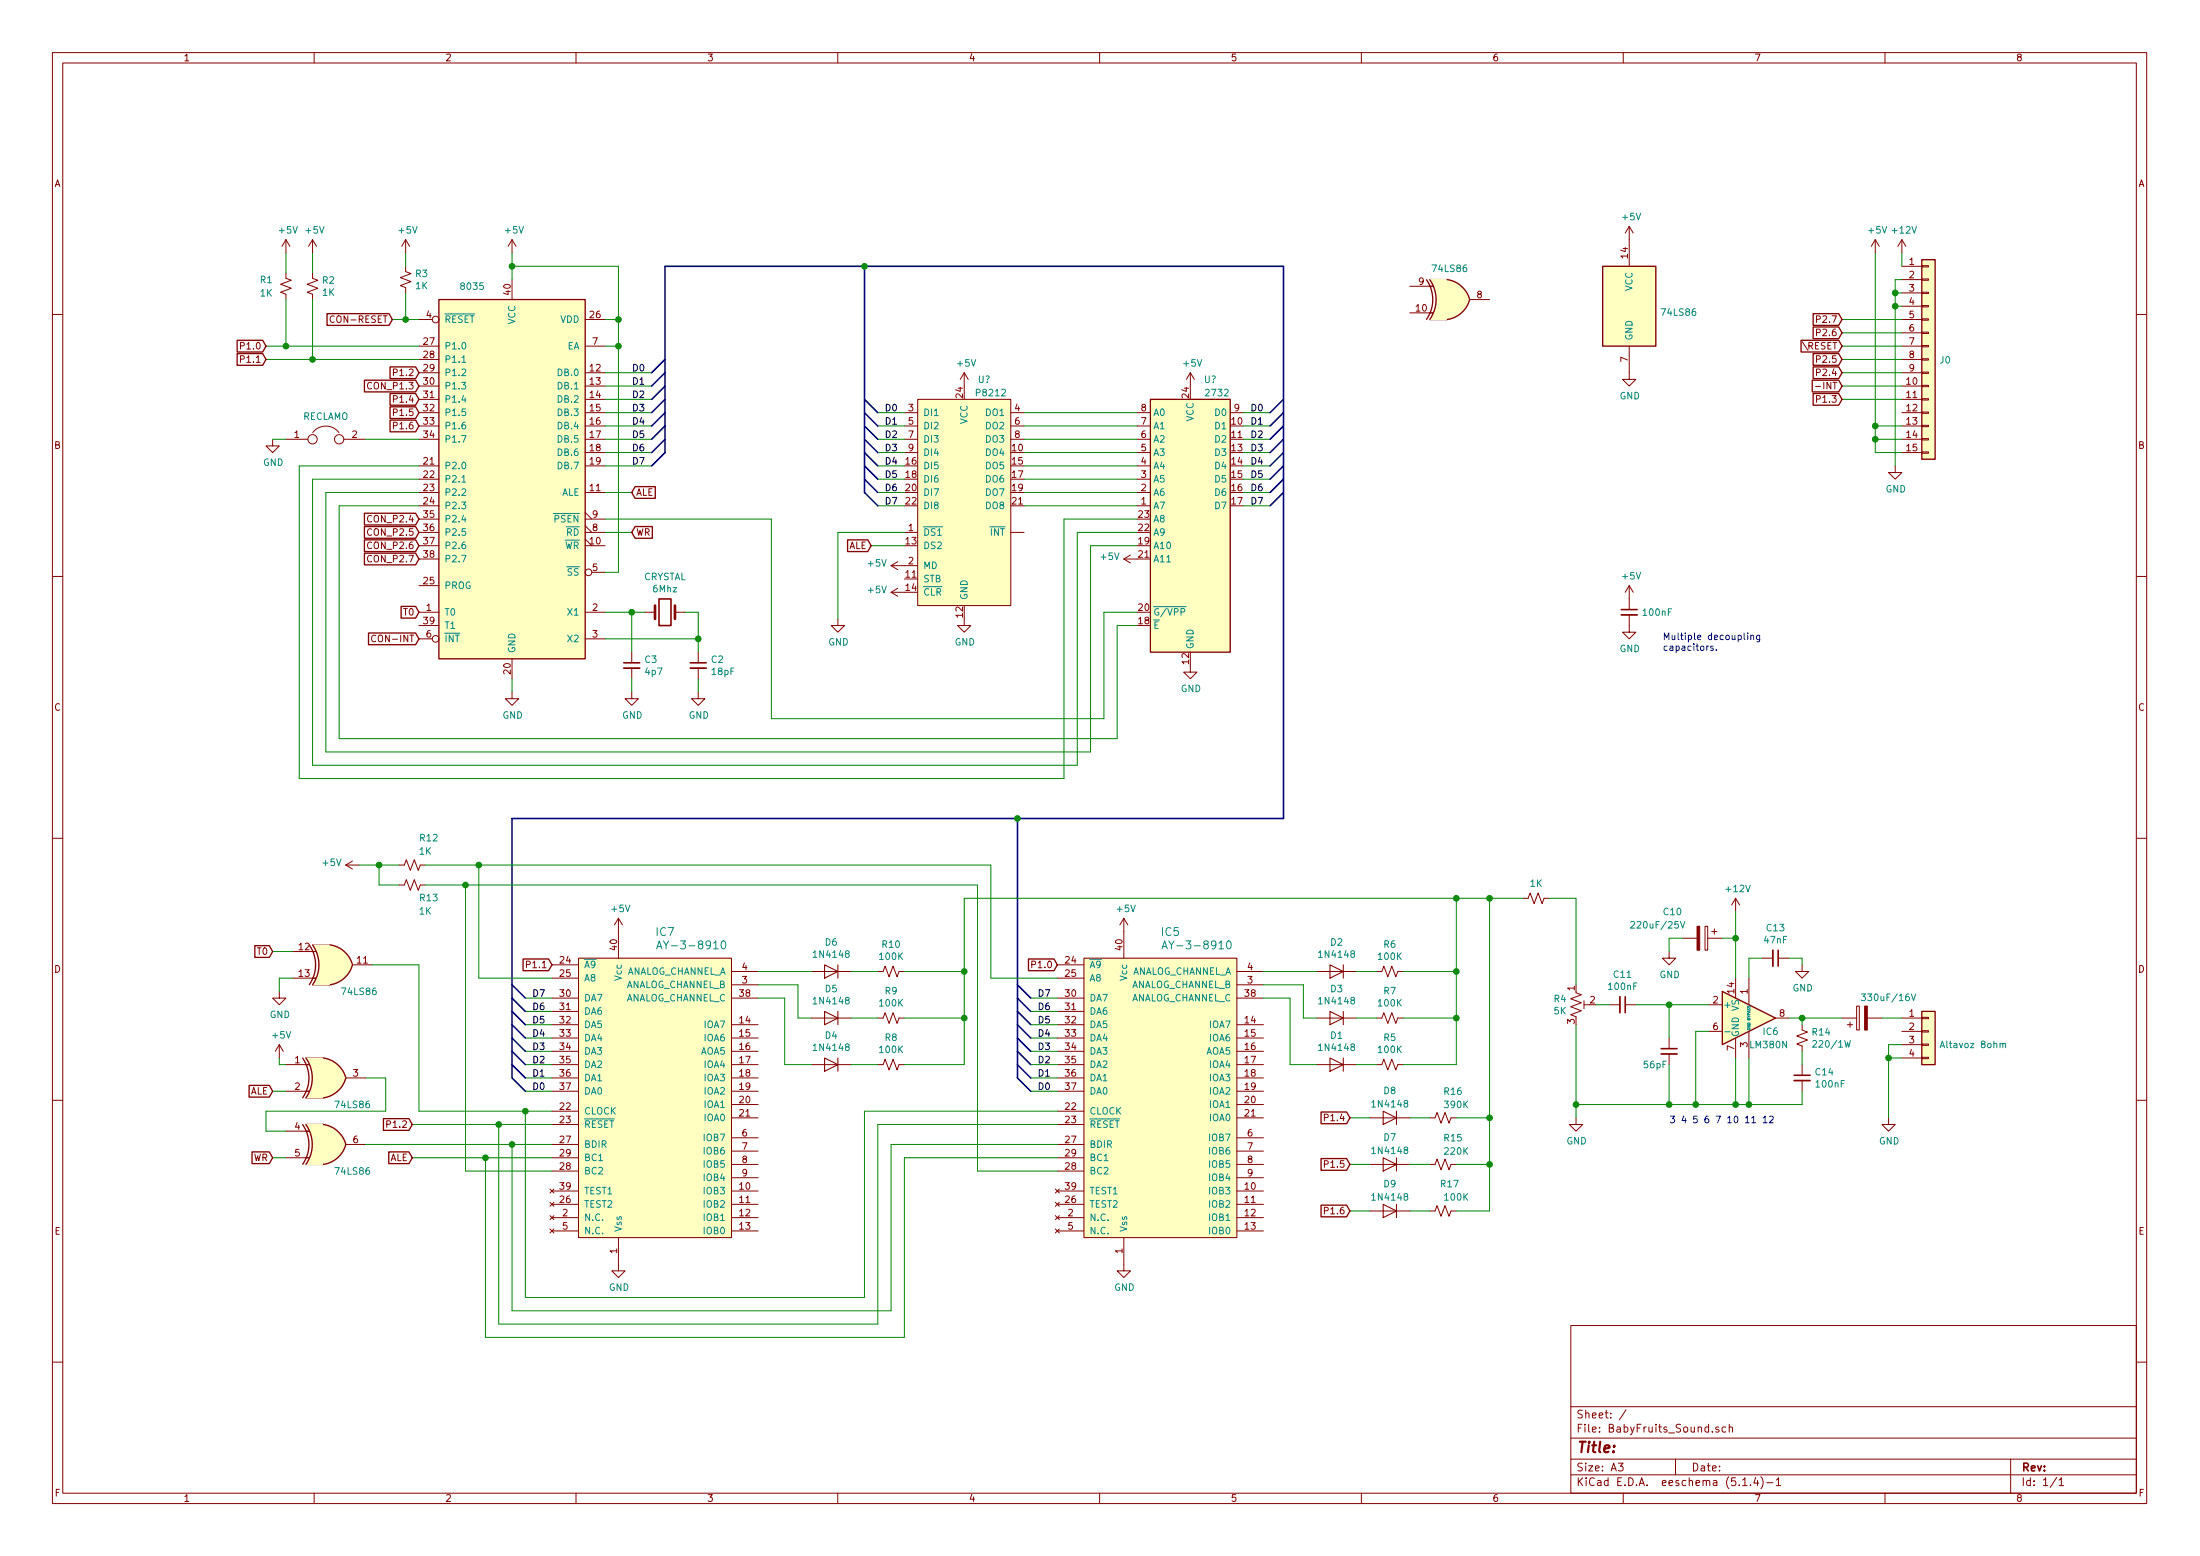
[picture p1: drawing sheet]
EESchema Schematic File Version 4
LIBS:BabyFruits_Sound-cache
EELAYER 30 0
EELAYER END
$Descr A3 16535 11693
encoding utf-8
Sheet 1 1
Title ""
Date ""
Rev ""
Comp ""
Comment1 ""
Comment2 ""
Comment3 ""
Comment4 ""
$EndDescr
$Comp
L MCU_Intel:8035 U?
U 1 1
P 3850 3600
F 0 "U?" H 3500 5150 50  0001 C CNN
F 1 "8035" H 3550 5050 50  0000 C CNN
F 2 "" H 3850 3800 50  0001 C CNN
F 3 "" H 3850 3800 50  0001 C CNN
	1    3850 3600
	1    0    0    -1  
$EndComp
$Comp
L Connector_Generic:Conn_01x15 J0
U 1 1
P 14500 2700
F 0 "J0" H 14580 2696 50  0000 L CNN
F 1 "Conn_01x15" H 14580 2651 50  0001 L CNN
F 2 "" H 14500 2700 50  0001 C CNN
F 3 "~" H 14500 2700 50  0001 C CNN
	1    14500 2700
	1    0    0    -1  
$EndComp
$Comp
L power:+12V #PWR?
U 1 1
P 14300 1900
F 0 "#PWR?" H 14300 1750 50  0001 C CNN
F 1 "+12V" H 14315 2073 50  0000 C CNN
F 2 "" H 14300 1900 50  0001 C CNN
F 3 "" H 14300 1900 50  0001 C CNN
	1    14300 1900
	1    0    0    -1  
$EndComp
$Comp
L power:+5V #PWR?
U 1 1
P 14100 1900
F 0 "#PWR?" H 14100 1750 50  0001 C CNN
F 1 "+5V" H 14115 2073 50  0000 C CNN
F 2 "" H 14100 1900 50  0001 C CNN
F 3 "" H 14100 1900 50  0001 C CNN
	1    14100 1900
	1    0    0    -1  
$EndComp
$Comp
L power:GND #PWR?
U 1 1
P 14250 3500
F 0 "#PWR?" H 14250 3250 50  0001 C CNN
F 1 "GND" H 14255 3327 50  0000 C CNN
F 2 "" H 14250 3500 50  0001 C CNN
F 3 "" H 14250 3500 50  0001 C CNN
	1    14250 3500
	1    0    0    -1  
$EndComp
Text GLabel 13850 2400 0    50   Input ~ 0
P2.7
Text GLabel 13850 2500 0    50   Input ~ 0
P2.6
Text GLabel 13850 2600 0    50   Input ~ 0
\RESET
Text GLabel 13850 2700 0    50   Input ~ 0
P2.5
Text GLabel 13850 2800 0    50   Input ~ 0
P2.4
Text GLabel 13850 2900 0    50   Input ~ 0
-INT
Text GLabel 13850 3000 0    50   Input ~ 0
P1.3
Wire Wire Line
	13850 2400 14300 2400
Wire Wire Line
	14300 2500 13850 2500
Wire Wire Line
	13850 2600 14300 2600
Wire Wire Line
	14300 2700 13850 2700
Wire Wire Line
	13850 2800 14300 2800
Wire Wire Line
	14300 2900 13850 2900
Wire Wire Line
	13850 3000 14300 3000
Wire Wire Line
	14300 1900 14300 2000
Wire Wire Line
	14100 1900 14100 3200
Wire Wire Line
	14100 3400 14300 3400
Wire Wire Line
	14300 3300 14100 3300
Connection ~ 14100 3300
Wire Wire Line
	14100 3300 14100 3400
Wire Wire Line
	14300 3200 14100 3200
Connection ~ 14100 3200
Wire Wire Line
	14100 3200 14100 3300
Wire Wire Line
	14250 3500 14250 2300
Wire Wire Line
	14250 2100 14300 2100
Wire Wire Line
	14300 2200 14250 2200
Connection ~ 14250 2200
Wire Wire Line
	14250 2200 14250 2100
Wire Wire Line
	14300 2300 14250 2300
Connection ~ 14250 2300
Wire Wire Line
	14250 2300 14250 2200
$Comp
L Device:Crystal CRYSTAL
U 1 1
P 5000 4600
F 0 "CRYSTAL" H 5000 4868 50  0000 C CNN
F 1 "6Mhz" H 5000 4777 50  0000 C CNN
F 2 "" H 5000 4600 50  0001 C CNN
F 3 "~" H 5000 4600 50  0001 C CNN
	1    5000 4600
	1    0    0    -1  
$EndComp
$Comp
L Device:C_Small C3
U 1 1
P 4750 5000
F 0 "C3" H 4842 5046 50  0000 L CNN
F 1 "4p7" H 4842 4955 50  0000 L CNN
F 2 "" H 4750 5000 50  0001 C CNN
F 3 "~" H 4750 5000 50  0001 C CNN
	1    4750 5000
	1    0    0    -1  
$EndComp
$Comp
L Device:C_Small C2
U 1 1
P 5250 5000
F 0 "C2" H 5342 5046 50  0000 L CNN
F 1 "18pF" H 5342 4955 50  0000 L CNN
F 2 "" H 5250 5000 50  0001 C CNN
F 3 "~" H 5250 5000 50  0001 C CNN
	1    5250 5000
	1    0    0    -1  
$EndComp
$Comp
L power:GND #PWR?
U 1 1
P 3850 5200
F 0 "#PWR?" H 3850 4950 50  0001 C CNN
F 1 "GND" H 3855 5027 50  0000 C CNN
F 2 "" H 3850 5200 50  0001 C CNN
F 3 "" H 3850 5200 50  0001 C CNN
	1    3850 5200
	1    0    0    -1  
$EndComp
$Comp
L power:GND #PWR?
U 1 1
P 4750 5200
F 0 "#PWR?" H 4750 4950 50  0001 C CNN
F 1 "GND" H 4755 5027 50  0000 C CNN
F 2 "" H 4750 5200 50  0001 C CNN
F 3 "" H 4750 5200 50  0001 C CNN
	1    4750 5200
	1    0    0    -1  
$EndComp
$Comp
L power:GND #PWR?
U 1 1
P 5250 5200
F 0 "#PWR?" H 5250 4950 50  0001 C CNN
F 1 "GND" H 5255 5027 50  0000 C CNN
F 2 "" H 5250 5200 50  0001 C CNN
F 3 "" H 5250 5200 50  0001 C CNN
	1    5250 5200
	1    0    0    -1  
$EndComp
Wire Wire Line
	4550 4600 4750 4600
Wire Wire Line
	4750 5200 4750 5100
Wire Wire Line
	5250 5200 5250 5100
Wire Wire Line
	5250 4900 5250 4800
Wire Wire Line
	5250 4600 5150 4600
Wire Wire Line
	4750 4900 4750 4600
Connection ~ 4750 4600
Wire Wire Line
	4750 4600 4850 4600
Wire Wire Line
	4550 4800 5250 4800
Connection ~ 5250 4800
Wire Wire Line
	5250 4800 5250 4600
$Comp
L Device:R_Small_US R3
U 1 1
P 3050 2100
F 0 "R3" H 3118 2146 50  0000 L CNN
F 1 "1K" H 3118 2055 50  0000 L CNN
F 2 "" H 3050 2100 50  0001 C CNN
F 3 "~" H 3050 2100 50  0001 C CNN
	1    3050 2100
	1    0    0    -1  
$EndComp
Text GLabel 2950 2400 0    50   Input ~ 0
CON-RESET
$Comp
L power:+5V #PWR?
U 1 1
P 3050 1900
F 0 "#PWR?" H 3050 1750 50  0001 C CNN
F 1 "+5V" H 3065 2073 50  0000 C CNN
F 2 "" H 3050 1900 50  0001 C CNN
F 3 "" H 3050 1900 50  0001 C CNN
	1    3050 1900
	1    0    0    -1  
$EndComp
$Comp
L power:+5V #PWR?
U 1 1
P 3850 1900
F 0 "#PWR?" H 3850 1750 50  0001 C CNN
F 1 "+5V" H 3865 2073 50  0000 C CNN
F 2 "" H 3850 1900 50  0001 C CNN
F 3 "" H 3850 1900 50  0001 C CNN
	1    3850 1900
	1    0    0    -1  
$EndComp
Wire Wire Line
	3850 2100 3850 2000
Wire Wire Line
	3050 2000 3050 1900
Wire Wire Line
	3050 2200 3050 2400
Text GLabel 3150 4200 0    50   Input ~ 0
CON_P2.7
Text GLabel 3150 4100 0    50   Input ~ 0
CON_P2.6
Text GLabel 3150 4000 0    50   Input ~ 0
CON_P2.5
Text GLabel 3150 3900 0    50   Input ~ 0
CON_P2.4
Text GLabel 3150 4800 0    50   Input ~ 0
CON-INT
Text GLabel 3150 2900 0    50   Input ~ 0
CON_P1.3
$Comp
L 74xx:74LS86 U?
U 1 1
P 2450 8100
F 0 "U?" H 2650 8000 50  0001 C CNN
F 1 "74LS86" H 2650 7900 50  0000 C CNN
F 2 "" H 2450 8100 50  0001 C CNN
F 3 "74xx/74ls86.pdf" H 2450 8100 50  0001 C CNN
	1    2450 8100
	1    0    0    -1  
$EndComp
$Comp
L 74xx:74LS86 U?
U 2 1
P 2450 8600
F 0 "U?" H 2650 8500 50  0001 C CNN
F 1 "74LS86" H 2650 8400 50  0000 C CNN
F 2 "" H 2450 8600 50  0001 C CNN
F 3 "74xx/74ls86.pdf" H 2450 8600 50  0001 C CNN
	2    2450 8600
	1    0    0    -1  
$EndComp
$Comp
L 74xx:74LS86 U?
U 3 1
P 10900 2250
F 0 "U?" H 10900 2575 50  0001 C CNN
F 1 "74LS86" H 10900 2484 50  0000 C CNN
F 2 "" H 10900 2250 50  0001 C CNN
F 3 "74xx/74ls86.pdf" H 10900 2250 50  0001 C CNN
	3    10900 2250
	1    0    0    -1  
$EndComp
$Comp
L 74xx:74LS86 U?
U 4 1
P 2500 7250
F 0 "U?" H 2700 7150 50  0001 C CNN
F 1 "74LS86" H 2700 7050 50  0000 C CNN
F 2 "" H 2500 7250 50  0001 C CNN
F 3 "74xx/74ls86.pdf" H 2500 7250 50  0001 C CNN
	4    2500 7250
	1    0    0    -1  
$EndComp
$Comp
L 74xx:74LS86 U?
U 5 1
P 12250 2300
F 0 "U?" H 12480 2346 50  0001 L CNN
F 1 "74LS86" H 12480 2255 50  0000 L CNN
F 2 "" H 12250 2300 50  0001 C CNN
F 3 "74xx/74ls86.pdf" H 12250 2300 50  0001 C CNN
	5    12250 2300
	1    0    0    -1  
$EndComp
$Comp
L power:+5V #PWR?
U 1 1
P 2100 7950
F 0 "#PWR?" H 2100 7800 50  0001 C CNN
F 1 "+5V" H 2115 8123 50  0000 C CNN
F 2 "" H 2100 7950 50  0001 C CNN
F 3 "" H 2100 7950 50  0001 C CNN
	1    2100 7950
	1    0    0    -1  
$EndComp
$Comp
L power:GND #PWR?
U 1 1
P 2100 7450
F 0 "#PWR?" H 2100 7200 50  0001 C CNN
F 1 "GND" H 2105 7277 50  0000 C CNN
F 2 "" H 2100 7450 50  0001 C CNN
F 3 "" H 2100 7450 50  0001 C CNN
	1    2100 7450
	1    0    0    -1  
$EndComp
Wire Wire Line
	2100 7350 2200 7350
$Comp
L Device:Jumper JP?
U 1 1
P 2450 3300
F 0 "JP?" H 2450 3564 50  0001 C CNN
F 1 "RECLAMO" H 2450 3473 50  0000 C CNN
F 2 "" H 2450 3300 50  0001 C CNN
F 3 "~" H 2450 3300 50  0001 C CNN
	1    2450 3300
	1    0    0    -1  
$EndComp
$Comp
L power:GND #PWR?
U 1 1
P 2050 3300
F 0 "#PWR?" H 2050 3050 50  0001 C CNN
F 1 "GND" H 2055 3127 50  0000 C CNN
F 2 "" H 2050 3300 50  0001 C CNN
F 3 "" H 2050 3300 50  0001 C CNN
	1    2050 3300
	1    0    0    -1  
$EndComp
Wire Wire Line
	2150 3300 2050 3300
Wire Wire Line
	4550 2400 4650 2400
Wire Wire Line
	4650 2400 4650 2000
Wire Wire Line
	4650 2000 3850 2000
Connection ~ 3850 2000
Wire Wire Line
	3850 2000 3850 1900
$Comp
L Device:R_Small_US R2
U 1 1
P 2350 2150
F 0 "R2" H 2418 2196 50  0000 L CNN
F 1 "1K" H 2418 2105 50  0000 L CNN
F 2 "" H 2350 2150 50  0001 C CNN
F 3 "~" H 2350 2150 50  0001 C CNN
	1    2350 2150
	1    0    0    -1  
$EndComp
$Comp
L Device:R_Small_US R1
U 1 1
P 2150 2150
F 0 "R1" H 1950 2200 50  0000 L CNN
F 1 "1K" H 1950 2100 50  0000 L CNN
F 2 "" H 2150 2150 50  0001 C CNN
F 3 "~" H 2150 2150 50  0001 C CNN
	1    2150 2150
	1    0    0    -1  
$EndComp
$Comp
L Diode:1N4148 D9
U 1 1
P 10450 8750
F 0 "D9" H 10450 8900 50  0000 C CNN
F 1 "1N4148" H 10450 9000 50  0000 C CNN
F 2 "Diode_THT:D_DO-35_SOD27_P7.62mm_Horizontal" H 10450 8575 50  0001 C CNN
F 3 "https://assets.nexperia.com/documents/data-sheet/1N4148_1N4448.pdf" H 10450 8750 50  0001 C CNN
	1    10450 8750
	-1   0    0    1   
$EndComp
$Comp
L Diode:1N4148 D8
U 1 1
P 10450 8400
F 0 "D8" H 10450 8200 50  0000 C CNN
F 1 "1N4148" H 10450 8300 50  0000 C CNN
F 2 "Diode_THT:D_DO-35_SOD27_P7.62mm_Horizontal" H 10450 8225 50  0001 C CNN
F 3 "https://assets.nexperia.com/documents/data-sheet/1N4148_1N4448.pdf" H 10450 8400 50  0001 C CNN
	1    10450 8400
	-1   0    0    1   
$EndComp
$Comp
L Device:R_Small_US R16
U 1 1
P 10850 8400
F 0 "R16" V 10650 8400 50  0000 L CNN
F 1 "390K" V 10750 8400 50  0000 L CNN
F 2 "" H 10850 8400 50  0001 C CNN
F 3 "~" H 10850 8400 50  0001 C CNN
	1    10850 8400
	0    1    1    0   
$EndComp
$Comp
L Device:R_Small_US R15
U 1 1
P 10850 8750
F 0 "R15" V 10650 8750 50  0000 L CNN
F 1 "220K" V 10750 8750 50  0000 L CNN
F 2 "" H 10850 8750 50  0001 C CNN
F 3 "~" H 10850 8750 50  0001 C CNN
	1    10850 8750
	0    1    1    0   
$EndComp
$Comp
L Amplifier_Audio:LM380N IC6
U 1 1
P 13150 7650
F 0 "IC6" H 13250 7550 50  0000 L CNN
F 1 "LM380N" H 13150 7450 50  0000 L CNN
F 2 "Package_DIP:DIP-14_W7.62mm" H 13150 7650 50  0001 C CIN
F 3 "http://www.ti.com/lit/ds/symlink/lm380.pdf" H 13150 7650 50  0001 C CNN
	1    13150 7650
	1    0    0    -1  
$EndComp
$Comp
L Device:C_Small C13
U 1 1
P 13350 7200
F 0 "C13" V 13121 7200 50  0000 C CNN
F 1 "47nF" V 13212 7200 50  0000 C CNN
F 2 "" H 13350 7200 50  0001 C CNN
F 3 "~" H 13350 7200 50  0001 C CNN
	1    13350 7200
	0    1    1    0   
$EndComp
$Comp
L power:GND #PWR?
U 1 1
P 13550 7250
F 0 "#PWR?" H 13550 7000 50  0001 C CNN
F 1 "GND" H 13555 7077 50  0000 C CNN
F 2 "" H 13550 7250 50  0001 C CNN
F 3 "" H 13550 7250 50  0001 C CNN
	1    13550 7250
	1    0    0    -1  
$EndComp
Wire Wire Line
	13150 7350 13150 7200
Wire Wire Line
	13150 7200 13250 7200
Wire Wire Line
	13550 7250 13550 7200
Wire Wire Line
	13550 7200 13450 7200
Wire Wire Line
	12850 7750 12750 7750
Text Notes 12550 8450 0    50   ~ 0
3 4 5 6 7 10 11 12
$Comp
L Device:R_Small_US R14
U 1 1
P 13550 7800
F 0 "R14" H 13618 7846 50  0000 L CNN
F 1 "220/1W" H 13618 7755 50  0000 L CNN
F 2 "" H 13550 7800 50  0001 C CNN
F 3 "~" H 13550 7800 50  0001 C CNN
	1    13550 7800
	1    0    0    -1  
$EndComp
$Comp
L Device:C_Small C14
U 1 1
P 13550 8100
F 0 "C14" H 13642 8146 50  0000 L CNN
F 1 "100nF" H 13642 8055 50  0000 L CNN
F 2 "" H 13550 8100 50  0001 C CNN
F 3 "~" H 13550 8100 50  0001 C CNN
	1    13550 8100
	1    0    0    -1  
$EndComp
$Comp
L Device:CP C?
U 1 1
P 14000 7650
F 0 "C?" V 14250 7600 50  0001 C CNN
F 1 "330uF/16V" V 14150 7450 50  0000 C CNN
F 2 "" H 14038 7500 50  0001 C CNN
F 3 "~" H 14000 7650 50  0001 C CNN
	1    14000 7650
	0    -1   -1   0   
$EndComp
$Comp
L Device:CP C10
U 1 1
P 12800 7050
F 0 "C10" V 12600 6750 50  0000 L CNN
F 1 "220uF/25V" V 12700 6500 50  0000 L CNN
F 2 "" H 12838 6900 50  0001 C CNN
F 3 "~" H 12800 7050 50  0001 C CNN
	1    12800 7050
	0    1    1    0   
$EndComp
$Comp
L power:GND #PWR?
U 1 1
P 12550 7150
F 0 "#PWR?" H 12550 6900 50  0001 C CNN
F 1 "GND" H 12555 6977 50  0000 C CNN
F 2 "" H 12550 7150 50  0001 C CNN
F 3 "" H 12550 7150 50  0001 C CNN
	1    12550 7150
	1    0    0    -1  
$EndComp
$Comp
L power:+12V #PWR?
U 1 1
P 13050 6850
F 0 "#PWR?" H 13050 6700 50  0001 C CNN
F 1 "+12V" H 13065 7023 50  0000 C CNN
F 2 "" H 13050 6850 50  0001 C CNN
F 3 "" H 13050 6850 50  0001 C CNN
	1    13050 6850
	1    0    0    -1  
$EndComp
$Comp
L Device:R_POT_TRIM_US R4
U 1 1
P 11850 7550
F 0 "R4" H 11782 7596 50  0000 R CNN
F 1 "5K" H 11782 7505 50  0000 R CNN
F 2 "" H 11850 7550 50  0001 C CNN
F 3 "~" H 11850 7550 50  0001 C CNN
	1    11850 7550
	1    0    0    -1  
$EndComp
$Comp
L power:GND #PWR?
U 1 1
P 11850 8400
F 0 "#PWR?" H 11850 8150 50  0001 C CNN
F 1 "GND" H 11855 8227 50  0000 C CNN
F 2 "" H 11850 8400 50  0001 C CNN
F 3 "" H 11850 8400 50  0001 C CNN
	1    11850 8400
	1    0    0    -1  
$EndComp
$Comp
L Device:C_Small C?
U 1 1
P 12550 7900
F 0 "C?" H 12642 7946 50  0001 L CNN
F 1 "56pF" H 12350 7800 50  0000 L CNN
F 2 "" H 12550 7900 50  0001 C CNN
F 3 "~" H 12550 7900 50  0001 C CNN
	1    12550 7900
	1    0    0    -1  
$EndComp
Wire Wire Line
	12550 7550 12850 7550
$Comp
L Device:C_Small C11
U 1 1
P 12200 7550
F 0 "C11" V 11971 7550 50  0000 C CNN
F 1 "100nF" V 12062 7550 50  0000 C CNN
F 2 "" H 12200 7550 50  0001 C CNN
F 3 "~" H 12200 7550 50  0001 C CNN
	1    12200 7550
	0    1    1    0   
$EndComp
Wire Wire Line
	12100 7550 12000 7550
$Comp
L Diode:1N4148 D1
U 1 1
P 10050 8000
F 0 "D1" H 10050 7784 50  0000 C CNN
F 1 "1N4148" H 10050 7875 50  0000 C CNN
F 2 "Diode_THT:D_DO-35_SOD27_P7.62mm_Horizontal" H 10050 7825 50  0001 C CNN
F 3 "https://assets.nexperia.com/documents/data-sheet/1N4148_1N4448.pdf" H 10050 8000 50  0001 C CNN
	1    10050 8000
	-1   0    0    1   
$EndComp
$Comp
L Diode:1N4148 D2
U 1 1
P 10050 7300
F 0 "D2" H 10050 7084 50  0000 C CNN
F 1 "1N4148" H 10050 7175 50  0000 C CNN
F 2 "Diode_THT:D_DO-35_SOD27_P7.62mm_Horizontal" H 10050 7125 50  0001 C CNN
F 3 "https://assets.nexperia.com/documents/data-sheet/1N4148_1N4448.pdf" H 10050 7300 50  0001 C CNN
	1    10050 7300
	-1   0    0    1   
$EndComp
$Comp
L Diode:1N4148 D3
U 1 1
P 10050 7650
F 0 "D3" H 10050 7434 50  0000 C CNN
F 1 "1N4148" H 10050 7525 50  0000 C CNN
F 2 "Diode_THT:D_DO-35_SOD27_P7.62mm_Horizontal" H 10050 7475 50  0001 C CNN
F 3 "https://assets.nexperia.com/documents/data-sheet/1N4148_1N4448.pdf" H 10050 7650 50  0001 C CNN
	1    10050 7650
	-1   0    0    1   
$EndComp
$Comp
L Device:R_Small_US R5
U 1 1
P 10450 8000
F 0 "R5" V 10245 8000 50  0000 C CNN
F 1 "100K" V 10336 8000 50  0000 C CNN
F 2 "" H 10450 8000 50  0001 C CNN
F 3 "~" H 10450 8000 50  0001 C CNN
	1    10450 8000
	0    1    1    0   
$EndComp
$Comp
L Device:R_Small_US R6
U 1 1
P 10450 7300
F 0 "R6" V 10245 7300 50  0000 C CNN
F 1 "100K" V 10336 7300 50  0000 C CNN
F 2 "" H 10450 7300 50  0001 C CNN
F 3 "~" H 10450 7300 50  0001 C CNN
	1    10450 7300
	0    1    1    0   
$EndComp
$Comp
L Device:R_Small_US R7
U 1 1
P 10450 7650
F 0 "R7" V 10245 7650 50  0000 C CNN
F 1 "100K" V 10336 7650 50  0000 C CNN
F 2 "" H 10450 7650 50  0001 C CNN
F 3 "~" H 10450 7650 50  0001 C CNN
	1    10450 7650
	0    1    1    0   
$EndComp
$Comp
L Diode:1N4148 D4
U 1 1
P 6250 8000
F 0 "D4" H 6250 7784 50  0000 C CNN
F 1 "1N4148" H 6250 7875 50  0000 C CNN
F 2 "Diode_THT:D_DO-35_SOD27_P7.62mm_Horizontal" H 6250 7825 50  0001 C CNN
F 3 "https://assets.nexperia.com/documents/data-sheet/1N4148_1N4448.pdf" H 6250 8000 50  0001 C CNN
	1    6250 8000
	-1   0    0    1   
$EndComp
$Comp
L Diode:1N4148 D5
U 1 1
P 6250 7650
F 0 "D5" H 6250 7434 50  0000 C CNN
F 1 "1N4148" H 6250 7525 50  0000 C CNN
F 2 "Diode_THT:D_DO-35_SOD27_P7.62mm_Horizontal" H 6250 7475 50  0001 C CNN
F 3 "https://assets.nexperia.com/documents/data-sheet/1N4148_1N4448.pdf" H 6250 7650 50  0001 C CNN
	1    6250 7650
	-1   0    0    1   
$EndComp
$Comp
L Diode:1N4148 D6
U 1 1
P 6250 7300
F 0 "D6" H 6250 7084 50  0000 C CNN
F 1 "1N4148" H 6250 7175 50  0000 C CNN
F 2 "Diode_THT:D_DO-35_SOD27_P7.62mm_Horizontal" H 6250 7125 50  0001 C CNN
F 3 "https://assets.nexperia.com/documents/data-sheet/1N4148_1N4448.pdf" H 6250 7300 50  0001 C CNN
	1    6250 7300
	-1   0    0    1   
$EndComp
$Comp
L Device:R_Small_US R8
U 1 1
P 6700 8000
F 0 "R8" V 6495 8000 50  0000 C CNN
F 1 "100K" V 6586 8000 50  0000 C CNN
F 2 "" H 6700 8000 50  0001 C CNN
F 3 "~" H 6700 8000 50  0001 C CNN
	1    6700 8000
	0    1    1    0   
$EndComp
$Comp
L Device:R_Small_US R9
U 1 1
P 6700 7650
F 0 "R9" V 6495 7650 50  0000 C CNN
F 1 "100K" V 6586 7650 50  0000 C CNN
F 2 "" H 6700 7650 50  0001 C CNN
F 3 "~" H 6700 7650 50  0001 C CNN
	1    6700 7650
	0    1    1    0   
$EndComp
$Comp
L Device:R_Small_US R10
U 1 1
P 6700 7300
F 0 "R10" V 6495 7300 50  0000 C CNN
F 1 "100K" V 6586 7300 50  0000 C CNN
F 2 "" H 6700 7300 50  0001 C CNN
F 3 "~" H 6700 7300 50  0001 C CNN
	1    6700 7300
	0    1    1    0   
$EndComp
$Comp
L Device:R_Small_US R?
U 1 1
P 11550 6750
F 0 "R?" V 11345 6750 50  0001 C CNN
F 1 "1K" V 11437 6750 50  0000 C CNN
F 2 "" H 11550 6750 50  0001 C CNN
F 3 "~" H 11550 6750 50  0001 C CNN
	1    11550 6750
	0    1    1    0   
$EndComp
$Comp
L AY-3-8910:AY-3-8910 IC5
U 1 1
P 8750 8250
F 0 "IC5" H 8800 9500 60  0000 C CNN
F 1 "AY-3-8910" H 9000 9400 60  0000 C CNN
F 2 "" H 8400 7600 60  0001 C CNN
F 3 "" H 8400 7600 60  0001 C CNN
	1    8750 8250
	1    0    0    -1  
$EndComp
$Comp
L AY-3-8910:AY-3-8910 IC7
U 1 1
P 4950 8250
F 0 "IC7" H 5000 9500 60  0000 C CNN
F 1 "AY-3-8910" H 5200 9400 60  0000 C CNN
F 2 "" H 4600 7600 60  0001 C CNN
F 3 "" H 4600 7600 60  0001 C CNN
	1    4950 8250
	1    0    0    -1  
$EndComp
$Comp
L Personal:2732 U?
U 1 1
P 8950 3900
F 0 "U?" H 9100 4950 50  0000 C CNN
F 1 "2732" H 9150 4850 50  0000 C CNN
F 2 "Package_DIP:DIP-28_W15.24mm" H 8950 3900 50  0001 C CNN
F 3 "https://downloads.reactivemicro.com/Electronics/ROM/2764%20EPROM.pdf" H 8950 3900 50  0001 C CNN
	1    8950 3900
	1    0    0    -1  
$EndComp
$Comp
L Personal:P8212 U?
U 1 1
P 7250 3750
F 0 "U?" H 7400 4650 50  0000 C CNN
F 1 "P8212" H 7450 4550 50  0000 C CNN
F 2 "" H 7200 4100 50  0001 C CNN
F 3 "" H 7200 4100 50  0001 C CNN
	1    7250 3750
	1    0    0    -1  
$EndComp
$Comp
L power:+5V #PWR?
U 1 1
P 8450 7000
F 0 "#PWR?" H 8450 6850 50  0001 C CNN
F 1 "+5V" H 8465 7173 50  0000 C CNN
F 2 "" H 8450 7000 50  0001 C CNN
F 3 "" H 8450 7000 50  0001 C CNN
	1    8450 7000
	1    0    0    -1  
$EndComp
$Comp
L power:+5V #PWR?
U 1 1
P 4650 7000
F 0 "#PWR?" H 4650 6850 50  0001 C CNN
F 1 "+5V" H 4665 7173 50  0000 C CNN
F 2 "" H 4650 7000 50  0001 C CNN
F 3 "" H 4650 7000 50  0001 C CNN
	1    4650 7000
	1    0    0    -1  
$EndComp
$Comp
L power:GND #PWR?
U 1 1
P 4650 9500
F 0 "#PWR?" H 4650 9250 50  0001 C CNN
F 1 "GND" H 4655 9327 50  0000 C CNN
F 2 "" H 4650 9500 50  0001 C CNN
F 3 "" H 4650 9500 50  0001 C CNN
	1    4650 9500
	1    0    0    -1  
$EndComp
$Comp
L power:GND #PWR?
U 1 1
P 8450 9500
F 0 "#PWR?" H 8450 9250 50  0001 C CNN
F 1 "GND" H 8455 9327 50  0000 C CNN
F 2 "" H 8450 9500 50  0001 C CNN
F 3 "" H 8450 9500 50  0001 C CNN
	1    8450 9500
	1    0    0    -1  
$EndComp
$Comp
L power:GND #PWR?
U 1 1
P 8950 5000
F 0 "#PWR?" H 8950 4750 50  0001 C CNN
F 1 "GND" H 8955 4827 50  0000 C CNN
F 2 "" H 8950 5000 50  0001 C CNN
F 3 "" H 8950 5000 50  0001 C CNN
	1    8950 5000
	1    0    0    -1  
$EndComp
$Comp
L power:GND #PWR?
U 1 1
P 7250 4650
F 0 "#PWR?" H 7250 4400 50  0001 C CNN
F 1 "GND" H 7255 4477 50  0000 C CNN
F 2 "" H 7250 4650 50  0001 C CNN
F 3 "" H 7250 4650 50  0001 C CNN
	1    7250 4650
	1    0    0    -1  
$EndComp
$Comp
L power:+5V #PWR?
U 1 1
P 7250 2900
F 0 "#PWR?" H 7250 2750 50  0001 C CNN
F 1 "+5V" H 7265 3073 50  0000 C CNN
F 2 "" H 7250 2900 50  0001 C CNN
F 3 "" H 7250 2900 50  0001 C CNN
	1    7250 2900
	1    0    0    -1  
$EndComp
$Comp
L power:+5V #PWR?
U 1 1
P 8950 2900
F 0 "#PWR?" H 8950 2750 50  0001 C CNN
F 1 "+5V" H 8965 3073 50  0000 C CNN
F 2 "" H 8950 2900 50  0001 C CNN
F 3 "" H 8950 2900 50  0001 C CNN
	1    8950 2900
	1    0    0    -1  
$EndComp
Wire Wire Line
	3850 5200 3850 5100
Entry Bus Bus
	3850 8100 3950 8200
Text Label 4000 8200 0    50   ~ 0
D0
Wire Wire Line
	4150 8200 3950 8200
Wire Wire Line
	3950 8000 4150 8000
Wire Wire Line
	3950 7900 4150 7900
Wire Wire Line
	3950 7800 4150 7800
Wire Wire Line
	3950 7700 4150 7700
Wire Wire Line
	3950 7600 4150 7600
Wire Wire Line
	3950 7500 4150 7500
Entry Bus Bus
	3850 8000 3950 8100
Entry Bus Bus
	3850 7900 3950 8000
Entry Bus Bus
	3850 7800 3950 7900
Entry Bus Bus
	3850 7700 3950 7800
Entry Bus Bus
	3850 7600 3950 7700
Entry Bus Bus
	3850 7500 3950 7600
Entry Bus Bus
	3850 7400 3950 7500
Wire Wire Line
	4150 8100 3950 8100
Text Label 4000 8100 0    50   ~ 0
D1
Text Label 4000 8000 0    50   ~ 0
D2
Text Label 4000 7900 0    50   ~ 0
D3
Text Label 4000 7800 0    50   ~ 0
D4
Text Label 4000 7700 0    50   ~ 0
D5
Text Label 4000 7600 0    50   ~ 0
D6
Text Label 4000 7500 0    50   ~ 0
D7
Entry Bus Bus
	7650 8100 7750 8200
Text Label 7800 8200 0    50   ~ 0
D0
Wire Wire Line
	7950 8200 7750 8200
Wire Wire Line
	7750 8000 7950 8000
Wire Wire Line
	7750 7900 7950 7900
Wire Wire Line
	7750 7800 7950 7800
Wire Wire Line
	7750 7700 7950 7700
Wire Wire Line
	7750 7600 7950 7600
Wire Wire Line
	7750 7500 7950 7500
Entry Bus Bus
	7650 8000 7750 8100
Entry Bus Bus
	7650 7900 7750 8000
Entry Bus Bus
	7650 7800 7750 7900
Entry Bus Bus
	7650 7700 7750 7800
Entry Bus Bus
	7650 7600 7750 7700
Entry Bus Bus
	7650 7500 7750 7600
Entry Bus Bus
	7650 7400 7750 7500
Wire Wire Line
	7950 8100 7750 8100
Text Label 7800 8100 0    50   ~ 0
D1
Text Label 7800 8000 0    50   ~ 0
D2
Text Label 7800 7900 0    50   ~ 0
D3
Text Label 7800 7800 0    50   ~ 0
D4
Text Label 7800 7700 0    50   ~ 0
D5
Text Label 7800 7600 0    50   ~ 0
D6
Text Label 7800 7500 0    50   ~ 0
D7
Wire Wire Line
	6600 3800 6800 3800
Wire Wire Line
	6600 3700 6800 3700
Wire Wire Line
	6600 3600 6800 3600
Wire Wire Line
	6600 3500 6800 3500
Wire Wire Line
	6600 3400 6800 3400
Wire Wire Line
	6600 3300 6800 3300
Wire Wire Line
	6600 3200 6800 3200
Wire Wire Line
	6600 3100 6800 3100
Entry Bus Bus
	6500 3700 6600 3800
Entry Bus Bus
	6500 3400 6600 3500
Entry Bus Bus
	6500 3300 6600 3400
Entry Bus Bus
	6500 3200 6600 3300
Entry Bus Bus
	6500 3100 6600 3200
Entry Bus Bus
	6500 3000 6600 3100
Entry Bus Bus
	6500 3500 6600 3600
Entry Bus Bus
	6500 3600 6600 3700
Text Label 6650 3100 0    50   ~ 0
D0
Text Label 6650 3200 0    50   ~ 0
D1
Text Label 6650 3300 0    50   ~ 0
D2
Text Label 6650 3400 0    50   ~ 0
D3
Text Label 6650 3500 0    50   ~ 0
D4
Text Label 6650 3600 0    50   ~ 0
D5
Text Label 6650 3700 0    50   ~ 0
D6
Text Label 6650 3800 0    50   ~ 0
D7
Wire Wire Line
	9550 3100 9350 3100
Wire Wire Line
	9550 3200 9350 3200
Wire Wire Line
	9550 3300 9350 3300
Wire Wire Line
	9550 3400 9350 3400
Wire Wire Line
	9550 3500 9350 3500
Wire Wire Line
	9550 3600 9350 3600
Wire Wire Line
	9550 3700 9350 3700
Wire Wire Line
	9550 3800 9350 3800
Entry Bus Bus
	9550 3100 9650 3000
Entry Bus Bus
	9550 3200 9650 3100
Entry Bus Bus
	9550 3300 9650 3200
Entry Bus Bus
	9550 3400 9650 3300
Entry Bus Bus
	9550 3500 9650 3400
Entry Bus Bus
	9550 3600 9650 3500
Entry Bus Bus
	9550 3700 9650 3600
Entry Bus Bus
	9550 3800 9650 3700
Text Label 9400 3100 0    50   ~ 0
D0
Text Label 9400 3200 0    50   ~ 0
D1
Text Label 9400 3300 0    50   ~ 0
D2
Text Label 9400 3400 0    50   ~ 0
D3
Text Label 9400 3500 0    50   ~ 0
D4
Text Label 9400 3600 0    50   ~ 0
D5
Text Label 9400 3700 0    50   ~ 0
D6
Text Label 9400 3800 0    50   ~ 0
D7
$Comp
L Device:R_Small_US R17
U 1 1
P 10850 9100
F 0 "R17" V 11050 9050 50  0000 C CNN
F 1 "100K" V 10950 9000 50  0000 C CNN
F 2 "" H 10850 9100 50  0001 C CNN
F 3 "~" H 10850 9100 50  0001 C CNN
	1    10850 9100
	0    -1   -1   0   
$EndComp
$Comp
L Diode:1N4148 D7
U 1 1
P 10450 9100
F 0 "D7" H 10450 8550 50  0000 C CNN
F 1 "1N4148" H 10450 8650 50  0000 C CNN
F 2 "Diode_THT:D_DO-35_SOD27_P7.62mm_Horizontal" H 10450 8925 50  0001 C CNN
F 3 "https://assets.nexperia.com/documents/data-sheet/1N4148_1N4448.pdf" H 10450 9100 50  0001 C CNN
	1    10450 9100
	-1   0    0    1   
$EndComp
Text GLabel 3150 3200 0    50   Input ~ 0
P1.6
Text GLabel 10150 9100 0    50   Input ~ 0
P1.6
Text GLabel 3150 3100 0    50   Input ~ 0
P1.5
Text GLabel 10150 8750 0    50   Input ~ 0
P1.5
Text GLabel 3150 3000 0    50   Input ~ 0
P1.4
Text GLabel 10150 8400 0    50   Input ~ 0
P1.4
Wire Wire Line
	4650 2400 4650 2600
Connection ~ 4650 2400
Wire Wire Line
	4650 4300 4550 4300
Wire Wire Line
	4550 2600 4650 2600
Connection ~ 4650 2600
Wire Wire Line
	4650 2600 4650 4300
Entry Bus Bus
	4900 2800 5000 2700
Entry Bus Bus
	4900 2900 5000 2800
Entry Bus Bus
	4900 3000 5000 2900
Entry Bus Bus
	4900 3100 5000 3000
Entry Bus Bus
	4900 3200 5000 3100
Entry Bus Bus
	4900 3300 5000 3200
Entry Bus Bus
	4900 3400 5000 3300
Entry Bus Bus
	4900 3500 5000 3400
Text Label 4750 2800 0    50   ~ 0
D0
Text Label 4750 2900 0    50   ~ 0
D1
Text Label 4750 3000 0    50   ~ 0
D2
Text Label 4750 3100 0    50   ~ 0
D3
Text Label 4750 3200 0    50   ~ 0
D4
Text Label 4750 3300 0    50   ~ 0
D5
Text Label 4750 3400 0    50   ~ 0
D6
Text Label 4750 3500 0    50   ~ 0
D7
Wire Wire Line
	4550 2800 4900 2800
Wire Wire Line
	4550 2900 4900 2900
Wire Wire Line
	4550 3000 4900 3000
Wire Wire Line
	4550 3100 4900 3100
Wire Wire Line
	4550 3200 4900 3200
Wire Wire Line
	4550 3300 4900 3300
Wire Wire Line
	4550 3400 4900 3400
Wire Wire Line
	4550 3500 4900 3500
Wire Wire Line
	3150 3800 2550 3800
Wire Wire Line
	2550 3800 2550 5550
Wire Wire Line
	8400 5550 8400 4700
Wire Wire Line
	3150 3700 2450 3700
Wire Wire Line
	3150 3600 2350 3600
Wire Wire Line
	8100 5750 8100 4000
Wire Wire Line
	2350 3600 2350 5750
Wire Wire Line
	3150 3500 2250 3500
Wire Wire Line
	2250 3500 2250 5850
Wire Wire Line
	8200 5650 8200 4100
Wire Wire Line
	2450 3700 2450 5650
Wire Wire Line
	4550 3900 5800 3900
Wire Wire Line
	2150 8500 2000 8500
Wire Wire Line
	2000 8500 2000 8350
Wire Wire Line
	2000 8350 2900 8350
Wire Wire Line
	2900 8350 2900 8100
Wire Wire Line
	2900 8100 2750 8100
Wire Wire Line
	2100 7450 2100 7350
Wire Wire Line
	5700 7300 6100 7300
Wire Wire Line
	5700 7400 6000 7400
Wire Wire Line
	6000 7400 6000 7650
Wire Wire Line
	6000 7650 6100 7650
Wire Wire Line
	5700 7500 5900 7500
Wire Wire Line
	5900 7500 5900 8000
Wire Wire Line
	5900 8000 6100 8000
Wire Wire Line
	6400 8000 6600 8000
Wire Wire Line
	6400 7650 6600 7650
Wire Wire Line
	6400 7300 6600 7300
Wire Wire Line
	9500 7300 9900 7300
Wire Wire Line
	9500 7400 9800 7400
Wire Wire Line
	9800 7400 9800 7650
Wire Wire Line
	9800 7650 9900 7650
Wire Wire Line
	9500 7500 9700 7500
Wire Wire Line
	9700 7500 9700 8000
Wire Wire Line
	9700 8000 9900 8000
Wire Wire Line
	10200 7300 10350 7300
Wire Wire Line
	10200 7650 10350 7650
Wire Wire Line
	10200 8000 10350 8000
Wire Wire Line
	4150 8350 3950 8350
Wire Wire Line
	3950 8350 3950 9750
Text GLabel 2050 7150 0    50   Input ~ 0
T0
Text GLabel 3150 4600 0    50   Input ~ 0
T0
Wire Wire Line
	2050 7150 2200 7150
Text GLabel 2050 8200 0    50   Input ~ 0
ALE
Text GLabel 4750 3700 2    50   Input ~ 0
ALE
Wire Wire Line
	2150 8000 2100 8000
Wire Wire Line
	2100 8000 2100 7950
Wire Wire Line
	2050 8200 2150 8200
Wire Wire Line
	4750 3700 4550 3700
Text GLabel 4750 4000 2    50   Input ~ 0
WR
Text GLabel 2050 8700 0    50   Input ~ 0
WR
Wire Wire Line
	2150 8700 2050 8700
Wire Wire Line
	4750 4000 4550 4000
Wire Wire Line
	3150 7250 3150 8350
Wire Wire Line
	2800 7250 3150 7250
Wire Wire Line
	3850 8600 3850 9850
Wire Wire Line
	3850 9850 6700 9850
Wire Wire Line
	3850 8600 4150 8600
Wire Wire Line
	10150 8400 10300 8400
Wire Wire Line
	10150 8750 10300 8750
Wire Wire Line
	10150 9100 10300 9100
Wire Wire Line
	10600 8400 10750 8400
Wire Wire Line
	10600 8750 10750 8750
Wire Wire Line
	10600 9100 10750 9100
Wire Wire Line
	6800 8000 7250 8000
Wire Wire Line
	7250 8000 7250 7650
Wire Wire Line
	6800 7650 7250 7650
Connection ~ 7250 7650
Wire Wire Line
	7250 7650 7250 7300
Wire Wire Line
	6800 7300 7250 7300
Connection ~ 7250 7300
Wire Wire Line
	7250 7300 7250 6750
Wire Wire Line
	10550 8000 10950 8000
Wire Wire Line
	10950 8000 10950 7650
Wire Wire Line
	10950 6750 11200 6750
Wire Wire Line
	10550 7650 10950 7650
Connection ~ 10950 7650
Wire Wire Line
	10950 7650 10950 7300
Wire Wire Line
	10550 7300 10950 7300
Connection ~ 10950 7300
Wire Wire Line
	10950 7300 10950 6750
Wire Wire Line
	10950 9100 11200 9100
Wire Wire Line
	11200 9100 11200 8750
Connection ~ 11200 6750
Wire Wire Line
	10950 8750 11200 8750
Connection ~ 11200 8750
Wire Wire Line
	11200 8750 11200 8400
Wire Wire Line
	10950 8400 11200 8400
Connection ~ 11200 8400
Wire Wire Line
	11200 8400 11200 6750
Wire Wire Line
	11200 6750 11450 6750
Wire Wire Line
	11850 6750 11650 6750
Wire Wire Line
	11850 6750 11850 7400
Wire Wire Line
	13050 6850 13050 7050
Wire Wire Line
	12300 7550 12550 7550
Connection ~ 12550 7550
Wire Wire Line
	13450 7650 13550 7650
Wire Wire Line
	13550 8200 13550 8300
Wire Wire Line
	13550 8300 13150 8300
Wire Wire Line
	11850 7700 11850 8300
Connection ~ 11850 8300
Wire Wire Line
	11850 8300 11850 8400
Wire Wire Line
	13050 7950 13050 8300
Connection ~ 13050 8300
Wire Wire Line
	13050 8300 12750 8300
Wire Wire Line
	13150 7950 13150 8300
Connection ~ 13150 8300
Wire Wire Line
	13150 8300 13050 8300
Wire Wire Line
	13550 8000 13550 7900
Wire Wire Line
	13550 7700 13550 7650
Connection ~ 13550 7650
Wire Wire Line
	13550 7650 13850 7650
Wire Wire Line
	12550 8000 12550 8300
Connection ~ 12550 8300
Wire Wire Line
	12550 8300 11850 8300
Wire Wire Line
	12550 7550 12550 7800
Wire Wire Line
	12750 7750 12750 8300
Connection ~ 12750 8300
Wire Wire Line
	12750 8300 12550 8300
Wire Wire Line
	12550 7150 12550 7050
Wire Wire Line
	12550 7050 12650 7050
Wire Wire Line
	12950 7050 13050 7050
Connection ~ 13050 7050
Wire Wire Line
	13050 7050 13050 7350
Text GLabel 3100 8450 0    50   Input ~ 0
P1.2
Wire Wire Line
	3750 8450 3750 9950
Wire Wire Line
	3750 8450 4150 8450
Text GLabel 3150 2800 0    50   Input ~ 0
P1.2
Wire Wire Line
	2950 2400 3050 2400
Connection ~ 3050 2400
Wire Wire Line
	3050 2400 3150 2400
Wire Wire Line
	2150 2250 2150 2600
Wire Wire Line
	2150 2600 3150 2600
Wire Wire Line
	2350 2250 2350 2700
Wire Wire Line
	2350 2700 3150 2700
$Comp
L power:+5V #PWR?
U 1 1
P 2350 1900
F 0 "#PWR?" H 2350 1750 50  0001 C CNN
F 1 "+5V" H 2365 2073 50  0000 C CNN
F 2 "" H 2350 1900 50  0001 C CNN
F 3 "" H 2350 1900 50  0001 C CNN
	1    2350 1900
	1    0    0    -1  
$EndComp
$Comp
L power:+5V #PWR?
U 1 1
P 2150 1900
F 0 "#PWR?" H 2150 1750 50  0001 C CNN
F 1 "+5V" H 2165 2073 50  0000 C CNN
F 2 "" H 2150 1900 50  0001 C CNN
F 3 "" H 2150 1900 50  0001 C CNN
	1    2150 1900
	1    0    0    -1  
$EndComp
Wire Wire Line
	2350 1900 2350 2050
Wire Wire Line
	2150 2050 2150 1900
Text GLabel 7950 7250 0    50   Input ~ 0
P1.0
Text GLabel 4150 7250 0    50   Input ~ 0
P1.1
Text GLabel 2000 2700 0    50   Input ~ 0
P1.1
Text GLabel 2000 2600 0    50   Input ~ 0
P1.0
Wire Wire Line
	2000 2700 2350 2700
Connection ~ 2350 2700
Wire Wire Line
	2000 2600 2150 2600
Connection ~ 2150 2600
Wire Wire Line
	2750 3300 3150 3300
Wire Wire Line
	3750 9950 6600 9950
Wire Wire Line
	3950 9750 6500 9750
Wire Wire Line
	6500 9750 6500 8350
$Comp
L Device:R_Small_US R12
U 1 1
P 3100 6500
F 0 "R12" V 3300 6300 50  0000 L CNN
F 1 "1K" V 3200 6350 50  0000 L CNN
F 2 "" H 3100 6500 50  0001 C CNN
F 3 "~" H 3100 6500 50  0001 C CNN
	1    3100 6500
	0    -1   -1   0   
$EndComp
$Comp
L Device:R_Small_US R13
U 1 1
P 3100 6650
F 0 "R13" V 3000 6450 50  0000 L CNN
F 1 "1K" V 2900 6500 50  0000 L CNN
F 2 "" H 3100 6650 50  0001 C CNN
F 3 "~" H 3100 6650 50  0001 C CNN
	1    3100 6650
	0    -1   -1   0   
$EndComp
Wire Wire Line
	6600 9950 6600 8450
Wire Wire Line
	6700 9850 6700 8600
Wire Wire Line
	7450 6500 7450 7350
Wire Wire Line
	2750 8600 3850 8600
Connection ~ 3850 8600
Wire Wire Line
	3100 8450 3750 8450
Connection ~ 3750 8450
Wire Wire Line
	3150 8350 3950 8350
Connection ~ 3950 8350
Wire Wire Line
	3200 6650 3500 6650
Wire Wire Line
	3200 6500 3600 6500
Wire Wire Line
	4150 8800 3500 8800
Wire Wire Line
	3500 8800 3500 6650
Connection ~ 3500 6650
Wire Wire Line
	3500 6650 7350 6650
Wire Wire Line
	4150 7350 3600 7350
Wire Wire Line
	3600 7350 3600 6500
Connection ~ 3600 6500
Wire Wire Line
	3600 6500 7450 6500
$Comp
L power:+5V #PWR?
U 1 1
P 2700 6500
F 0 "#PWR?" H 2700 6350 50  0001 C CNN
F 1 "+5V" V 2715 6628 50  0000 L CNN
F 2 "" H 2700 6500 50  0001 C CNN
F 3 "" H 2700 6500 50  0001 C CNN
	1    2700 6500
	0    -1   -1   0   
$EndComp
Wire Wire Line
	2700 6500 2850 6500
Wire Wire Line
	3000 6650 2850 6650
Wire Wire Line
	2850 6650 2850 6500
Connection ~ 2850 6500
Wire Wire Line
	2850 6500 3000 6500
Text GLabel 3100 8700 0    50   Input ~ 0
ALE
Wire Wire Line
	3100 8700 3650 8700
Wire Wire Line
	3650 8700 3650 10050
Wire Wire Line
	3650 10050 6800 10050
Wire Wire Line
	6800 10050 6800 8700
Connection ~ 3650 8700
Wire Wire Line
	3650 8700 4150 8700
Text GLabel 6550 4100 0    50   Input ~ 0
ALE
Wire Wire Line
	6550 4100 6800 4100
$Comp
L power:GND #PWR?
U 1 1
P 6300 4650
F 0 "#PWR?" H 6300 4400 50  0001 C CNN
F 1 "GND" H 6305 4477 50  0000 C CNN
F 2 "" H 6300 4650 50  0001 C CNN
F 3 "" H 6300 4650 50  0001 C CNN
	1    6300 4650
	1    0    0    -1  
$EndComp
Wire Wire Line
	6300 4000 6800 4000
$Comp
L power:+5V #PWR?
U 1 1
P 6800 4250
F 0 "#PWR?" H 6800 4100 50  0001 C CNN
F 1 "+5V" V 6815 4378 50  0000 L CNN
F 2 "" H 6800 4250 50  0001 C CNN
F 3 "" H 6800 4250 50  0001 C CNN
	1    6800 4250
	0    -1   -1   0   
$EndComp
$Comp
L power:+5V #PWR?
U 1 1
P 6800 4450
F 0 "#PWR?" H 6800 4300 50  0001 C CNN
F 1 "+5V" V 6815 4578 50  0000 L CNN
F 2 "" H 6800 4450 50  0001 C CNN
F 3 "" H 6800 4450 50  0001 C CNN
	1    6800 4450
	0    -1   -1   0   
$EndComp
Wire Wire Line
	8400 4700 8550 4700
$Comp
L power:+5V #PWR?
U 1 1
P 8550 4200
F 0 "#PWR?" H 8550 4050 50  0001 C CNN
F 1 "+5V" V 8565 4328 50  0000 L CNN
F 2 "" H 8550 4200 50  0001 C CNN
F 3 "" H 8550 4200 50  0001 C CNN
	1    8550 4200
	0    -1   -1   0   
$EndComp
Wire Wire Line
	8200 4100 8550 4100
Wire Wire Line
	8100 4000 8550 4000
Wire Wire Line
	8000 5850 8000 3900
Wire Wire Line
	8000 3900 8550 3900
Wire Wire Line
	7700 3100 8550 3100
Wire Wire Line
	8550 3200 7700 3200
Wire Wire Line
	7700 3300 8550 3300
Wire Wire Line
	8550 3400 7700 3400
Wire Wire Line
	7700 3500 8550 3500
Wire Wire Line
	8550 3600 7700 3600
Wire Wire Line
	7700 3700 8550 3700
Wire Wire Line
	8550 3800 7700 3800
Wire Wire Line
	8550 4600 8300 4600
Wire Wire Line
	8300 4600 8300 5400
Wire Wire Line
	8300 5400 5800 5400
Wire Wire Line
	5800 3900 5800 5400
Wire Wire Line
	2550 5550 8400 5550
Wire Wire Line
	2450 5650 8200 5650
Wire Wire Line
	2350 5750 8100 5750
Wire Wire Line
	2250 5850 8000 5850
Wire Bus Line
	3850 6150 7650 6150
Wire Wire Line
	7350 6650 7350 8800
Wire Wire Line
	7250 6750 10950 6750
Connection ~ 10950 6750
Wire Wire Line
	7450 7350 7950 7350
Wire Wire Line
	6500 8350 7950 8350
Wire Wire Line
	6600 8450 7950 8450
Wire Wire Line
	6700 8600 7950 8600
Wire Wire Line
	6800 8700 7950 8700
Wire Wire Line
	7350 8800 7950 8800
Connection ~ 7650 6150
Wire Bus Line
	7650 6150 9650 6150
Wire Bus Line
	5000 2000 6500 2000
Connection ~ 6500 2000
Wire Bus Line
	6500 2000 9650 2000
$Comp
L power:GND #PWR?
U 1 1
P 12250 2800
F 0 "#PWR?" H 12250 2550 50  0001 C CNN
F 1 "GND" H 12255 2627 50  0000 C CNN
F 2 "" H 12250 2800 50  0001 C CNN
F 3 "" H 12250 2800 50  0001 C CNN
	1    12250 2800
	1    0    0    -1  
$EndComp
$Comp
L power:+5V #PWR?
U 1 1
P 12250 1800
F 0 "#PWR?" H 12250 1650 50  0001 C CNN
F 1 "+5V" H 12265 1973 50  0000 C CNN
F 2 "" H 12250 1800 50  0001 C CNN
F 3 "" H 12250 1800 50  0001 C CNN
	1    12250 1800
	1    0    0    -1  
$EndComp
$Comp
L Connector_Generic:Conn_01x04 J?
U 1 1
P 14500 7750
F 0 "J?" H 14580 7742 50  0001 L CNN
F 1 "Altavoz 8ohm" H 14580 7651 50  0000 L CNN
F 2 "" H 14500 7750 50  0001 C CNN
F 3 "~" H 14500 7750 50  0001 C CNN
	1    14500 7750
	1    0    0    -1  
$EndComp
$Comp
L power:GND #PWR?
U 1 1
P 14200 8400
F 0 "#PWR?" H 14200 8150 50  0001 C CNN
F 1 "GND" H 14205 8227 50  0000 C CNN
F 2 "" H 14200 8400 50  0001 C CNN
F 3 "" H 14200 8400 50  0001 C CNN
	1    14200 8400
	1    0    0    -1  
$EndComp
Wire Wire Line
	14200 8400 14200 7950
Wire Wire Line
	14200 7850 14300 7850
Wire Wire Line
	14300 7950 14200 7950
Connection ~ 14200 7950
Wire Wire Line
	14200 7950 14200 7850
Wire Wire Line
	14150 7650 14300 7650
Wire Wire Line
	6300 4000 6300 4650
$Comp
L Device:C_Small C?
U 1 1
P 12250 4600
F 0 "C?" H 12342 4646 50  0001 L CNN
F 1 "100nF" H 12342 4600 50  0000 L CNN
F 2 "" H 12250 4600 50  0001 C CNN
F 3 "~" H 12250 4600 50  0001 C CNN
	1    12250 4600
	1    0    0    -1  
$EndComp
$Comp
L power:GND #PWR?
U 1 1
P 12250 4700
F 0 "#PWR?" H 12250 4450 50  0001 C CNN
F 1 "GND" H 12255 4527 50  0000 C CNN
F 2 "" H 12250 4700 50  0001 C CNN
F 3 "" H 12250 4700 50  0001 C CNN
	1    12250 4700
	1    0    0    -1  
$EndComp
$Comp
L power:+5V #PWR?
U 1 1
P 12250 4500
F 0 "#PWR?" H 12250 4350 50  0001 C CNN
F 1 "+5V" H 12265 4673 50  0000 C CNN
F 2 "" H 12250 4500 50  0001 C CNN
F 3 "" H 12250 4500 50  0001 C CNN
	1    12250 4500
	1    0    0    -1  
$EndComp
Text Notes 12500 4900 0    50   ~ 0
Multiple decoupling\ncapacitors.
Wire Bus Line
	6500 2000 6500 3700
Wire Bus Line
	3850 6150 3850 8100
Wire Bus Line
	7650 6150 7650 8100
Wire Bus Line
	5000 2000 5000 3400
Wire Bus Line
	9650 2000 9650 6150
$EndSCHEMATC
